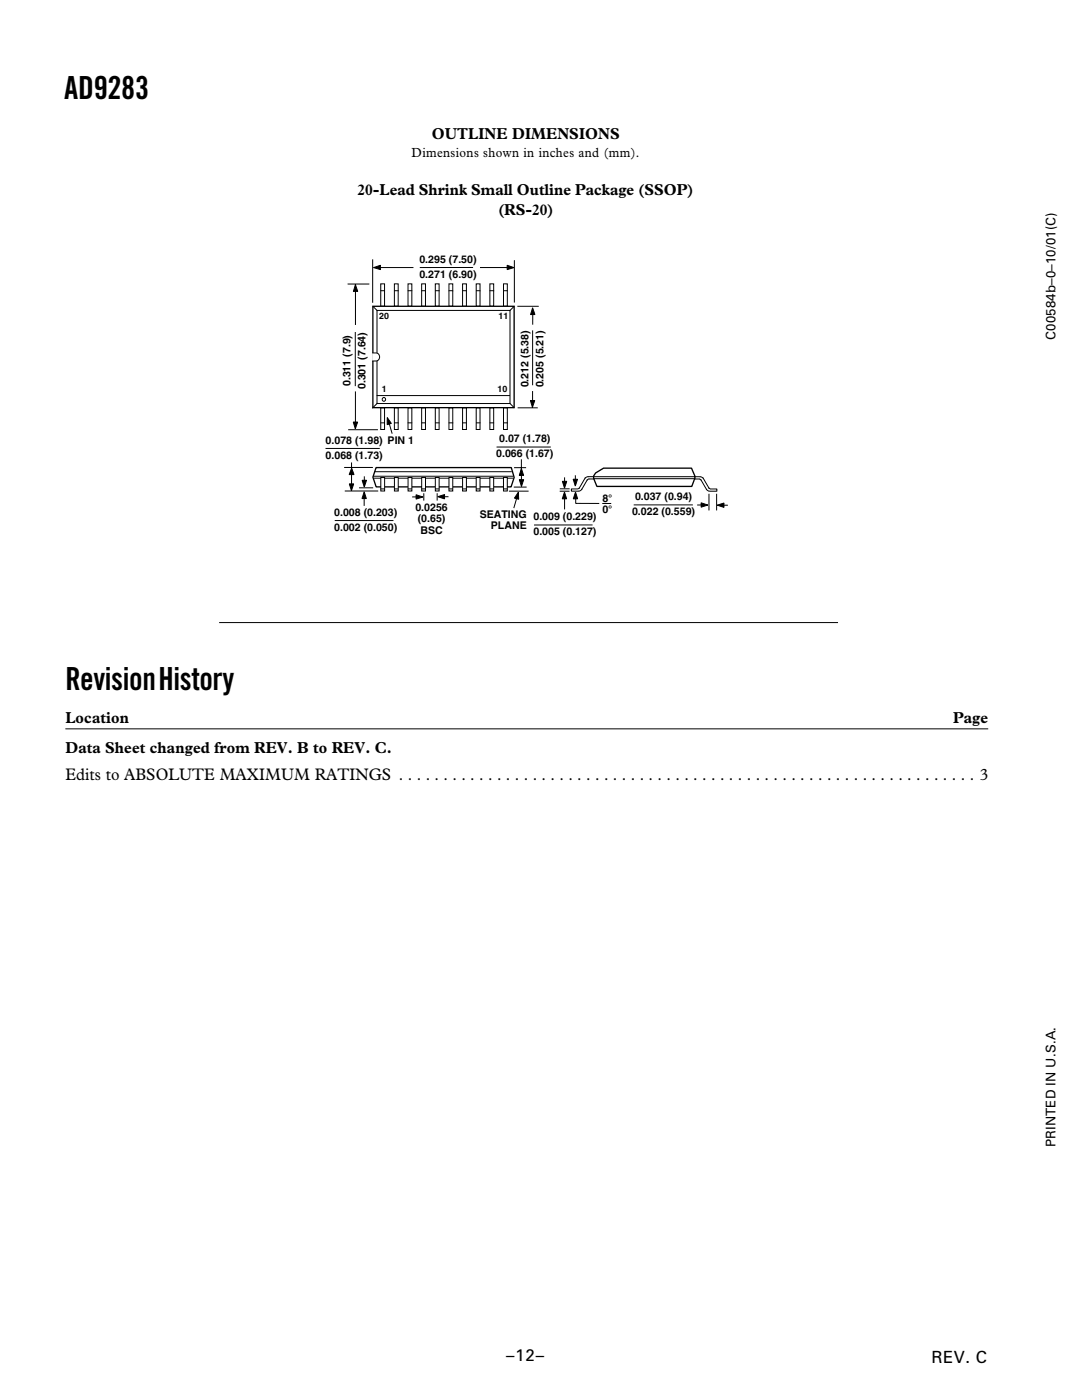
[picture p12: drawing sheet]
<svg xmlns="http://www.w3.org/2000/svg" width="216mm" height="279mm" viewBox="0 0 216 279" stroke-linecap="round" stroke-linejoin="round" font-family="sans-serif">
<path d="M76 81.4h.7v4.3h-.7zM76 84.4h.7" fill="none" stroke="#000" stroke-width=".2"/>
<path d="M78.7 81.4h.8v4.3h-.8z" fill-rule="evenodd" fill="#fff"/>
<path d="M78.7 81.4h.8v4.3h-.8zM78.7 84.4h.7" fill="none" stroke="#000" stroke-width=".2"/>
<path d="M81.4 81.4h.8v4.3h-.8z" fill-rule="evenodd" fill="#fff"/>
<path d="M81.4 81.4h.8v4.3h-.8zM81.5 84.4h.7" fill="none" stroke="#000" stroke-width=".2"/>
<path d="M84.1 81.4h.8v4.3h-.8z" fill-rule="evenodd" fill="#fff"/>
<path d="M84.1 81.4h.8v4.3h-.8zM84.2 84.4h.7" fill="none" stroke="#000" stroke-width=".2"/>
<path d="M86.9 81.4h.7v4.3h-.7z" fill-rule="evenodd" fill="#fff"/>
<path d="M86.9 81.4h.7v4.3h-.7zM86.9 84.4h.7" fill="none" stroke="#000" stroke-width=".2"/>
<path d="M89.6 81.4h.7v4.3h-.7z" fill-rule="evenodd" fill="#fff"/>
<path d="M89.6 81.4h.7v4.3h-.7zM89.6 84.4h.7" fill="none" stroke="#000" stroke-width=".2"/>
<path d="M92.3 81.4h.8v4.3h-.8z" fill-rule="evenodd" fill="#fff"/>
<path d="M92.3 81.4h.8v4.3h-.8zM92.4 84.4h.6" fill="none" stroke="#000" stroke-width=".2"/>
<path d="M95 81.4h.8v4.3h-.8z" fill-rule="evenodd" fill="#fff"/>
<path d="M95 81.4h.8v4.3h-.8zM95.1 84.4h.7" fill="none" stroke="#000" stroke-width=".2"/>
<path d="M97.7 81.4h.8v4.3h-.8z" fill-rule="evenodd" fill="#fff"/>
<path d="M97.7 81.4h.8v4.3h-.8zM97.8 84.4h.7" fill="none" stroke="#000" stroke-width=".2"/>
<path d="M100.5 81.4h.7v4.3h-.7z" fill-rule="evenodd" fill="#fff"/>
<path d="M100.5 81.4h.7v4.3h-.7zM100.5 84.4h.7" fill="none" stroke="#000" stroke-width=".2"/>
<path d="M76 56.6h.7v4.5h-.7z" fill-rule="evenodd" fill="#fff"/>
<path d="M76 56.6h.7v4.5h-.7zM76 58h.7" fill="none" stroke="#000" stroke-width=".2"/>
<path d="M78.7 56.6h.8v4.5h-.8z" fill-rule="evenodd" fill="#fff"/>
<path d="M78.7 56.6h.8v4.5h-.8zM78.7 58h.7" fill="none" stroke="#000" stroke-width=".2"/>
<path d="M81.4 56.6h.8v4.5h-.8z" fill-rule="evenodd" fill="#fff"/>
<path d="M81.4 56.6h.8v4.5h-.8zM81.5 58h.7" fill="none" stroke="#000" stroke-width=".2"/>
<path d="M84.1 56.6h.8v4.5h-.8z" fill-rule="evenodd" fill="#fff"/>
<path d="M84.1 56.6h.8v4.5h-.8zM84.2 58h.7" fill="none" stroke="#000" stroke-width=".2"/>
<path d="M86.9 56.6h.7v4.5h-.7z" fill-rule="evenodd" fill="#fff"/>
<path d="M86.9 56.6h.7v4.5h-.7zM86.9 58h.7" fill="none" stroke="#000" stroke-width=".2"/>
<path d="M89.6 56.6h.7v4.5h-.7z" fill-rule="evenodd" fill="#fff"/>
<path d="M89.6 56.6h.7v4.5h-.7zM89.6 58h.7" fill="none" stroke="#000" stroke-width=".2"/>
<path d="M92.3 56.6h.8v4.5h-.8z" fill-rule="evenodd" fill="#fff"/>
<path d="M92.3 56.6h.8v4.5h-.8zM92.4 58h.6" fill="none" stroke="#000" stroke-width=".2"/>
<path d="M95 56.6h.8v4.5h-.8z" fill-rule="evenodd" fill="#fff"/>
<path d="M95 56.6h.8v4.5h-.8zM95.1 58h.7" fill="none" stroke="#000" stroke-width=".2"/>
<path d="M97.7 56.6h.8v4.5h-.8z" fill-rule="evenodd" fill="#fff"/>
<path d="M97.7 56.6h.8v4.5h-.8zM97.8 58h.7" fill="none" stroke="#000" stroke-width=".2"/>
<path d="M100.5 56.6h.7v4.5h-.7z" fill-rule="evenodd" fill="#fff"/>
<path d="M100.5 56.6h.7v4.5h-.7zM100.5 58h.7" fill="none" stroke="#000" stroke-width=".2"/>
<path d="M74.4 61.1h28.2v20.3h-28.2z" fill-rule="evenodd" fill="#fff"/>
<path d="M74.4 61.1h28.2v20.3h-28.2z" fill="none" stroke="#000" stroke-width=".26"/>
<path d="M75.2 62h26.6v18.5h-26.6z" fill-rule="evenodd" fill="#fff"/>
<path d="M74.4 61.2l.8 .8M75.2 62h26.6v18.5h-26.6zM102.6 61.2l-.9 .8M75.2 80.5l-.8 .9M101.7 80.5l.9 .8" fill="none" stroke="#000" stroke-width=".2"/>
<circle cx="76.6" cy="79.7" r=".36" fill="#fff"/>
<g fill="none" stroke="#000" stroke-width=".2">
<path d="M75.2 78.9h26.5"/>
<circle cx="76.6" cy="79.7" r=".36"/>
</g>
<path d="M74.4 70.5h.7v1.4h-.7z" fill-rule="evenodd" fill="#fff"/>
<path d="M74.4 70.5h.7v1.4h-.7z" fill="none" stroke="#fff" stroke-width=".2"/>
<path d="M75.1 70.4a.81 .81 0 0 1 .6 .8 .81 .81 0 0 1-.6 .8z" fill-rule="evenodd" fill="#fff"/>
<g fill="none" stroke="#000" stroke-width=".2">
<path d="M69.5 56.7h4.1M70.9 56.8l.5 1.4h-.9zM70.9 57.7v7.1M74.4 51.9v8.4M74.6 53.4l1.3-.5v.9zM75.5 53.4h6.9M94.3 53.4h-10.4M95.9 53.4h6.3M101.2 52.9l1.4 .5-1.4 .4zM102.6 52v8.3M70.9 66.4v10.6M70.9 78.2v6.7"/>
<path d="M74.4 70.4h.6M74.4 72h.6M75.1 70.4a.81 .81 0 0 1 .6 .8 .81 .81 0 0 1-.6 .8M103.3 61.1h4.1M105.8 79.9h.9l-.5 1.4zM106.3 78.1v2.5M106.3 61.4l.4 1.4h-.8zM106.3 66v10.8M106.3 62.3v2.4M68.9 98h6.5M69.6 85.8h5.7M70.5 84.2h.9l-.5 1.4z"/>
<path d="M71.7 97.4h2.7M72.3 95.8h.8l-.4 1.4zM72.7 99v1.9M72.7 98.1l.4 1.4h-.9zM72.7 95.2v1.3M77.3 83.3l.8 1.2-.8 .3zM77.6 84.4l.6 2.1M82.3 99.2h1.4M83 98.7l1.4 .5-1.4 .4zM84.6 98.5v1.3M87.2 98.5v1.3M87.4 99.1l1.3-.4v.9z"/>
<path d="M88 99.1h1.4M99.2 89.2h10.6M102.6 97.2h2.4M102.7 93.3h2.2M103.2 99.2l-.6 2.1M103.4 98.2l.1 1.4-.8-.2zM103.6 95.7h.9l-.4 1.4zM104 91.8v4.5M104 93.5l.5 1.4h-.9zM107.2 81.4h-3.8M66.9 103.9h11.5"/>
</g>
<g fill="#000">
<path d="M70.9 56.8l.5 1.4h-.9zM74.6 53.4l1.3-.5v.9zM101.2 52.9l1.4 .5-1.4 .4zM105.8 79.9h.9l-.5 1.4zM106.3 61.4l.4 1.4h-.8zM70.5 84.2h.9l-.5 1.4zM72.7 98.1l.4 1.4h-.9zM72.3 95.8h.8l-.4 1.4zM77.3 83.3l.8 1.2-.8 .3zM83 98.7l1.4 .5-1.4 .4zM87.4 99.1l1.3-.4v.9zM103.4 98.2l.1 1.4-.8-.2z"/>
<path d="M104 93.5l.5 1.4h-.9zM103.6 95.7h.9l-.4 1.4z"/>
</g>
<path d="M75 93.3h27l.6 2-.6 1.9h-26.9l-.7-2z" fill-rule="evenodd" fill="#fff"/>
<path d="M75 93.3h27l.6 2-.6 1.9h-26.9l-.7-2z" fill="none" stroke="#000" stroke-width=".26"/>
<path d="M74.6 95.4h27.8M74.6 95h27.7M74.8 94.1h27.2" fill="none" stroke="#000" stroke-width=".2"/>
<path d="M76 95.3h.7v2.7h-.7z" fill-rule="evenodd" fill="#fff"/>
<path d="M76 95.3h.7v2.7h-.7zM76 97.6h.7" fill="none" stroke="#000" stroke-width=".2"/>
<path d="M78.7 95.3h.8v2.7h-.8z" fill-rule="evenodd" fill="#fff"/>
<path d="M78.7 95.3h.8v2.7h-.8zM78.7 97.6h.7" fill="none" stroke="#000" stroke-width=".2"/>
<path d="M81.4 95.3h.8v2.7h-.8z" fill-rule="evenodd" fill="#fff"/>
<path d="M81.4 95.3h.8v2.7h-.8zM81.5 97.6h.6" fill="none" stroke="#000" stroke-width=".2"/>
<path d="M84.1 95.3h.8v2.7h-.8z" fill-rule="evenodd" fill="#fff"/>
<path d="M84.1 95.3h.8v2.7h-.8zM84.2 97.6h.6" fill="none" stroke="#000" stroke-width=".2"/>
<path d="M86.9 95.3h.7v2.7h-.7z" fill-rule="evenodd" fill="#fff"/>
<path d="M86.9 95.3h.7v2.7h-.7zM86.9 97.6h.6" fill="none" stroke="#000" stroke-width=".2"/>
<path d="M89.6 95.3h.7v2.7h-.7z" fill-rule="evenodd" fill="#fff"/>
<path d="M89.6 95.3h.7v2.7h-.7zM89.6 97.6h.7" fill="none" stroke="#000" stroke-width=".2"/>
<path d="M92.3 95.3h.8v2.7h-.8z" fill-rule="evenodd" fill="#fff"/>
<path d="M92.3 95.3h.8v2.7h-.8zM92.3 97.6h.7" fill="none" stroke="#000" stroke-width=".2"/>
<path d="M95 95.3h.8v2.7h-.8z" fill-rule="evenodd" fill="#fff"/>
<path d="M95 95.3h.8v2.7h-.8zM95.1 97.6h.6" fill="none" stroke="#000" stroke-width=".2"/>
<path d="M97.7 95.3h.8v2.7h-.8z" fill-rule="evenodd" fill="#fff"/>
<path d="M97.7 95.3h.8v2.7h-.8zM97.8 97.6h.6" fill="none" stroke="#000" stroke-width=".2"/>
<path d="M100.5 95.3h.7v2.7h-.7z" fill-rule="evenodd" fill="#fff"/>
<path d="M65.1 89.5h10.6M68.8 93.3h5.5M69.7 96.6h.9l-.5 1.3zM70.1 92.4v5M70.2 93.4l.4 1.3h-.9zM100.5 95.3h.7v2.7h-.7zM100.5 97.6h.6M101.6 98h3.8" fill="none" stroke="#000" stroke-width=".2"/>
<path d="M70.2 93.4l.4 1.3h-.9zM69.7 96.6h.9l-.5 1.3z" fill="#000"/>
<g fill="#fff">
<path d="M114 97.2h1.4l-.4 .4h-1z"/>
<path d="M118.8 94.4l1.6-1h17.6l.7 1.6v.4l-.7 1.7h-18.9l-.7-1.7v-.4z" fill-rule="evenodd"/>
</g>
<path d="M118.8 94.4l1.6-1h17.6l.7 1.6v.4l-.7 1.7h-18.9l-.7-1.7v-.4z" fill="none" stroke="#000" stroke-width=".26"/>
<g fill="none" stroke="#000" stroke-width=".2">
<path d="M111.8 98h1.7M111.8 97.6h1.8M112.2 96.1h.9l-.5 1.3zM112.6 98.2l.5 1.4h-.9zM112.7 95.4v1.3M112.7 99.1v2.5M115.1 97.6h-1.1v.4h1.4M115.6 97.3l-.4 .3M116.1 97.6l-.1 .2-.5 .2M116.7 95.4l-1.1 2M117.2 95.8l-1.1 1.9M117.4 95.1l-.7 .4"/>
<path d="M117.4 95.1h1M118.5 95.6h-1.1l-.3 .3M118.5 95.5h20.1M118.5 95.1h21.1M138.6 95.6h1.1l.2 .3M139.7 95.1l.6 .4M139.9 95.8l1.1 1.9M140.3 95.4l1.2 2M140.9 97.6l.2 .2 .5 .2M141.4 97.3l.5 .3M141.5 98.6v3.2M141.9 97.6h1.1v.4h-1.4"/>
<path d="M143 98.6v3.2M118.1 104.8h-11.4M120.3 100.5h1.6M126.6 100.8h11.5M139.2 100.8h1.4M139.9 100.3l1.4 .5-1.4 .4zM143.1 100.8l1.4-.4v.9zM143.8 100.8h1.3"/>
</g>
<path d="M112.6 98.2l.5 1.4h-.9zM112.2 96.1h.9l-.5 1.3zM139.9 100.3l1.4 .5-1.4 .4zM143.1 100.8l1.4-.4v.9z" fill="#000"/>
<path d="M114.9 99.1l4.6 1.4h-4.6z" fill="#fff"/>
<path d="M114.4 95.6h.8l-.4 1.4zM114.8 95v1.3M114.8 98.2l.5 1.4h-.9zM114.9 99.1v1.4h4.6M43.7 124.2h123.5M13 145.5h184.2" fill="none" stroke="#000" stroke-width=".2"/>
<path d="M114.8 98.2l.5 1.4h-.9zM114.4 95.6h.8l-.4 1.4z" fill="#000"/>
<path d="M63.8 49.5h82.6v58.3h-82.6z" fill="none" stroke="#fff" stroke-width=".2"/>
<g font-size="6.3">
<text x="12.8" y="19.7">AD9283</text>
<text x="13" y="137.7">Revision History</text>
</g>
<g font-size="3.4">
<text x="13" y="155.6">Edits to ABSOLUTE MAXIMUM RATINGS . . . . . . . . . . . . . . . . . . . . . . . . . . . . . . . . . . . . . . . . . . . . . . . . . . . . . . . . . . . . . . . . . 3</text>
<text x="101" y="271.7">–12–</text>
<text x="185.9" y="272">REV. C</text>
</g>
<g font-size="3.2">
<text x="86.1" y="27.7">OUTLINE DIMENSIONS</text>
<text x="71.3" y="39">20-Lead Shrink Small Outline Package (SSOP)</text>
<text x="99.4" y="42.9">(RS-20)</text>
<text x="13" y="144.3">Location</text>
<text x="190.2" y="144.3">Page</text>
<text x="13" y="150.3">Data Sheet changed from REV. B to REV. C.</text>
</g>
<g font-size="2.6">
<text x="82.1" y="31.3">Dimensions shown in inches and (mm).</text>
<text x="210.6" y="67.8" transform="rotate(-90 210.6 67.8)">C00584b–0–10/01(C)</text>
<text x="210.6" y="229" transform="rotate(-90 210.6 229)">PRINTED IN U.S.A.</text>
</g>
<g font-size="2.1">
<text x="83.7" y="52.5">0.295 (7.50)</text>
<text x="83.7" y="55.5">0.271 (6.90)</text>
<text x="70" y="77.1" transform="rotate(-90 70 77.1)">0.311 (7.9)</text>
<text x="73" y="77.7" transform="rotate(-90 73 77.7)">0.301 (7.64)</text>
<text x="105.4" y="77.3" transform="rotate(-90 105.4 77.3)">0.212 (5.38)</text>
<text x="108.4" y="77.3" transform="rotate(-90 108.4 77.3)">0.205 (5.21)</text>
<text x="65" y="88.6">0.078 (1.98) PIN 1</text>
<text x="99.6" y="88.3">0.07 (1.78)</text>
<text x="65" y="91.6">0.068 (1.73)</text>
<text x="99" y="91.3">0.066 (1.67)</text>
<text x="82.9" y="102">0.0256</text>
<text x="120.2" y="100.1">8°</text>
<text x="126.7" y="99.8">0.037 (0.94)</text>
<text x="66.7" y="102.9">0.008 (0.203)</text>
<text x="66.7" y="105.9">0.002 (0.050)</text>
<text x="83.4" y="104.2">(0.65)</text>
<text x="83.9" y="106.5">BSC</text>
<text x="95.7" y="103.4">SEATING 0.009 (0.229)</text>
<text x="97.9" y="105.7">PLANE</text>
<text x="106.4" y="106.8">0.005 (0.127)</text>
<text x="120.2" y="102.4">0°</text>
<text x="126.1" y="102.8">0.022 (0.559)</text>
</g>
<g font-size="1.8">
<text x="75.7" y="63.7">20</text>
<text x="99.5" y="63.7">11</text>
<text x="76.2" y="78.3">1</text>
<text x="99.3" y="78.3">10</text>
</g>
</svg>
